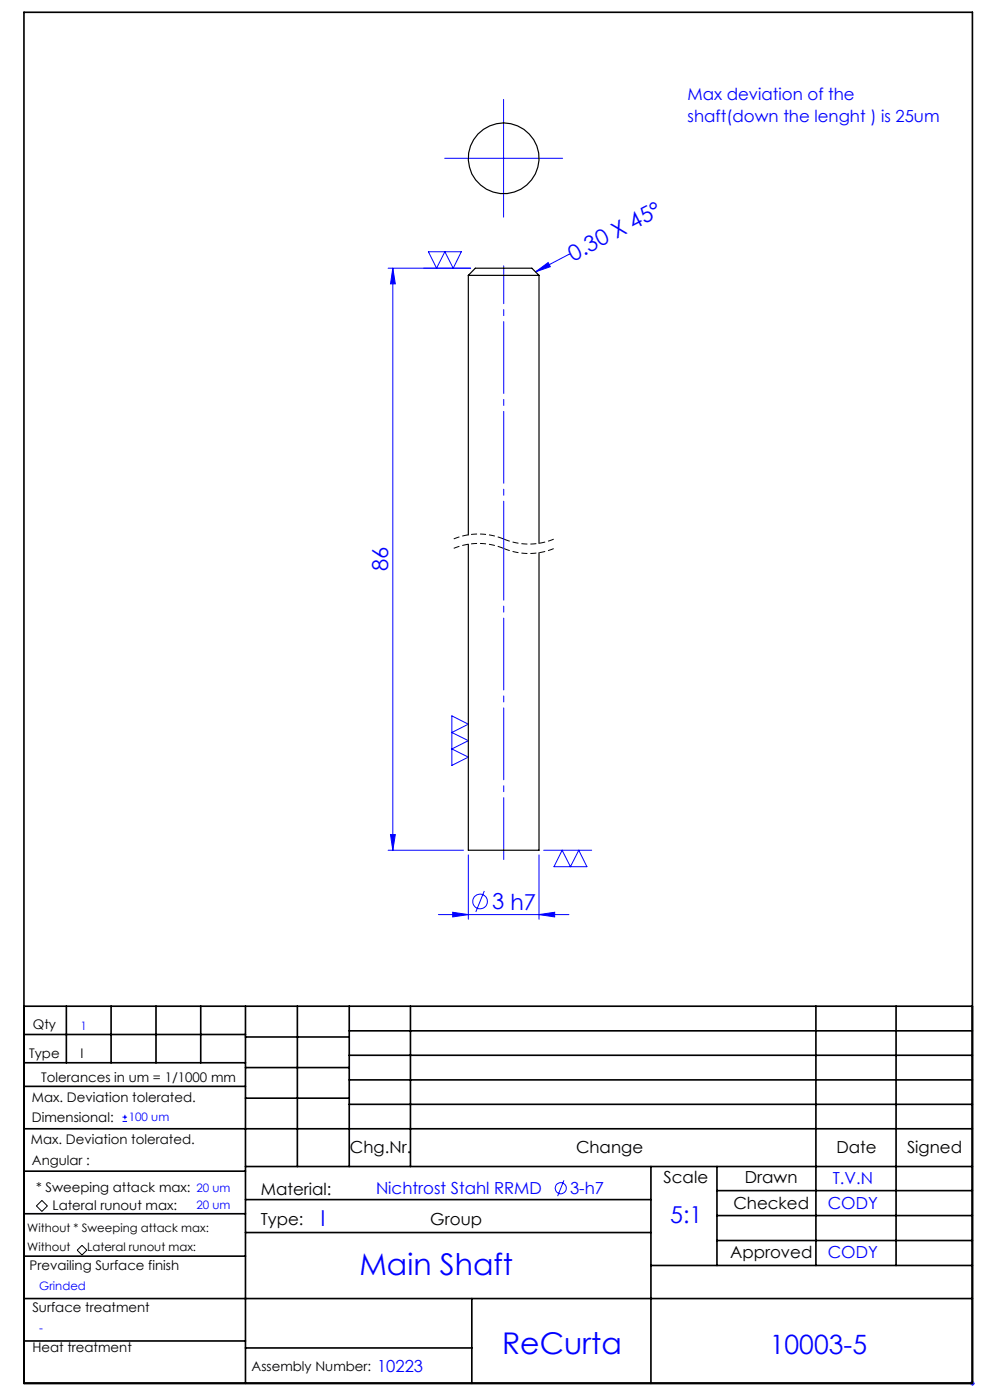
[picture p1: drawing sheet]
<svg xmlns="http://www.w3.org/2000/svg" width="210mm" height="297mm" viewBox="0 0 210 297" stroke-linecap="round" stroke-linejoin="round" font-family="sans-serif">
<g fill="none" stroke="#00f" stroke-width=".21">
<path d="M94.3 33.6h25M106.8 21.1v25M82.3 56.9h17.5M83.3 56.9l.6 3.3h-1.1zM83.3 56.9v123.5M90.9 53.4h7l-1.8 3.5-1.7-3.5-1.8 3.5zM113.6 57.7l2.7-2 .4 .9zM120.7 53.9l-7.1 3.8M120.7 53.9h.1M95.8 151.9l3.5 1.7-3.5 1.8 3.5 1.7-3.5 1.8 3.5 1.7-3.5 1.8zM82.8 177.1h1.1l-.6 3.3zM82.3 180.4h16"/>
<path d="M93 194h27.7M96 193.5l3.3 .5-3.3 .5zM99.3 181.4v13.6M102.7 189l-1.8 4.5M114.3 194l3.4-.5v1zM114.3 181.4v13.6M115.3 180.4h10.2M119.2 180.4l1.8 3.5 1.8-3.5 1.7 3.5h-7zM26 237.9h1M26 237h1M26.5 236.5v1M119.6 250.4l-1.3 3.3"/>
<path d="M205.8 293.5h1M205.9 293.1l.7 .7M206.3 293v1M206.6 293.1l-.7 .7"/>
<circle cx="101.8" cy="191.2" r="1.56"/>
<circle cx="119" cy="252.1" r="1.17"/>
</g>
<path d="M7.7 255.8l1.2-1.1 1.2 1.1-1.2 1.2zM16.4 265.2l1-1 1 1-1 1z" fill="none" stroke="#000" stroke-width=".21"/>
<path d="M106.9 116.4a13.9 13.9 0 0 0-10.7 0M106.9 114.4a13.9 13.9 0 0 0-10.7 0M117.5 116.4a13.9 13.9 0 0 1-10.6 0M117.5 114.4a13.9 13.9 0 0 1-10.6 0" fill="none" stroke="#000" stroke-width=".21" stroke-dasharray="1.3 .6" stroke-dashoffset="-.1" stroke-linecap="butt"/>
<path d="M106.9 182.3v-68.1" fill="none" stroke="#00f" stroke-width=".21" stroke-dasharray="15.2 1.3 1.3 1.3" stroke-dashoffset="2.1"/>
<path d="M106.9 114.4v-58" fill="none" stroke="#00f" stroke-width=".21" stroke-dasharray="15.2 1.3 1.3 1.3" stroke-dashoffset="7.2"/>
<g fill="none" stroke="#000" stroke-width=".35">
<path d="M5.1 2.6h201.2v290.9h-201.2zM5.1 213.5h201.2M5.1 219.5h47M14.1 213.5v12M23.6 213.5v12M33.1 213.5v12M42.6 213.5v12M52.1 213.5v80M52.1 220h22M63.1 213.5v34M74.1 218.7h132.2M74.1 213.5v34"/>
<path d="M87.1 213.5v34M173.1 213.5v55M190.1 213.5v55M5.1 239.5h201.2M5.1 230.5h47M5.1 225.5h47M52.1 226.5h22M52.1 233h22M74.1 223.9h132.2M74.1 229.1h132.2M74.1 234.3h132.2M5.1 257.5h47"/>
<path d="M5.1 248.5h47M52.1 247.5h154.2M52.1 254.5h86M138.1 247.5v46M152.1 247.5v21M152.1 252.6h54.2M152.1 257.9h54.2M5.1 275.5h201.2M5.1 266.5h47M52.1 261.5h86M100.1 275.5v18M138.1 268.5h68.2"/>
<path d="M152.1 263.2h54.2M5.1 284.5h47M52.1 286h48"/>
</g>
<g fill="#00f">
<path d="M113.6 57.7l2.7-2 .4 .9z"/>
<path d="M96 193.5l3.3 .5-3.3 .5zM114.3 194l3.4-.5v1z"/>
<path d="M83.3 56.9l.6 3.3h-1.1zM82.8 177.1h1.1l-.6 3.3z"/>
</g>
<g fill="none" stroke="#000" stroke-width=".25">
<path d="M99.3 58.4h15M99.3 58.4l1.5-1.5h12l1.5 1.5M99.3 58.4v55.1M114.3 58.4v56.9M99.3 115.5v64.9h15v-63.1"/>
<circle cx="106.8" cy="33.6" r="7.5"/>
</g>
<g font-size="6.3" fill="#00f">
<text x="76.2" y="270.5">Main Shaft</text>
<text x="106.5" y="287.3">ReCurta</text>
</g>
<text font-size="5.6" fill="#00f" x="163.3" y="287.2">10003-5</text>
<text font-size="4.9" fill="#00f" x="142.2" y="259.5">5:1</text>
<g font-size="4.7" fill="#00f">
<text x="121.6" y="55.5" transform="rotate(-28 121.6 55.5)">0.30 X 45°</text>
<text x="82.3" y="121.2" transform="rotate(-90 82.3 121.2)">86</text>
<text x="104.4" y="192.9">3 h7</text>
<text x="68" y="260">I</text>
</g>
<g font-size="3.5" fill="#00f">
<text x="145.8" y="21.3">Max deviation of the</text>
<text x="145.8" y="25.8">shaft(down the lenght ) is 25um</text>
<text x="176.6" y="251.1">T.V.N</text>
<text x="79.8" y="253.4">Nichtrost Stahl RRMD</text>
<text x="120.9" y="253.4">3-h7</text>
<text x="175.6" y="256.6">CODY</text>
<text x="175.6" y="267">CODY</text>
<text x="80" y="291.1">10223</text>
</g>
<g font-size="3.5">
<text x="74.2" y="244.7">Chg.Nr.</text>
<text x="122.2" y="244.7">Change</text>
<text x="177.4" y="244.7">Date</text>
<text x="192.4" y="244.7">Signed</text>
<text x="140.8" y="250.9">Scale</text>
<text x="158" y="250.9">Drawn</text>
<text x="55.3" y="253.5">Material:</text>
<text x="155.6" y="256.4">Checked</text>
<text x="55.3" y="259.8">Type:</text>
<text x="91.3" y="259.8">Group</text>
<text x="154.9" y="266.9">Approved</text>
</g>
<g font-size="2.8">
<text x="7" y="218.4">Qty</text>
<text x="6.2" y="224.5">Type</text>
<text x="17.1" y="224.6">I</text>
<text x="6.8" y="233.7">Max. Deviation tolerated.</text>
<text x="8.8" y="229.4">Tolerances in um = 1/1000 mm</text>
<text x="6.8" y="238.1">Dimensional:</text>
<text x="6.6" y="242.8">Max. Deviation tolerated.</text>
<text x="6.8" y="247.1">Angular :</text>
<text x="7.6" y="252.9">* Sweeping attack max:</text>
<text x="11.2" y="256.7">Lateral runout max:</text>
<text x="6.3" y="269.5">Prevailing Surface finish</text>
<text x="6.9" y="278.3">Surface treatment</text>
<text x="6.9" y="286.7">Heat treatment</text>
<text x="53.4" y="290.9">Assembly Number:</text>
</g>
<g font-size="2.5" fill="#00f">
<text x="17.1" y="218.4">1</text>
<text x="27.3" y="237.9">100 um</text>
<text x="41.7" y="252.9">20 um</text>
<text x="41.7" y="256.5">20 um</text>
<text x="8.3" y="273.7">Grinded</text>
<text x="8.3" y="282.6">-</text>
</g>
<g font-size="2.5">
<text x="5.8" y="261.4">Without * Sweeping attack max:</text>
<text x="5.8" y="265.4">Without</text>
<text x="18.5" y="265.3">Lateral runout max:</text>
</g>
</svg>
